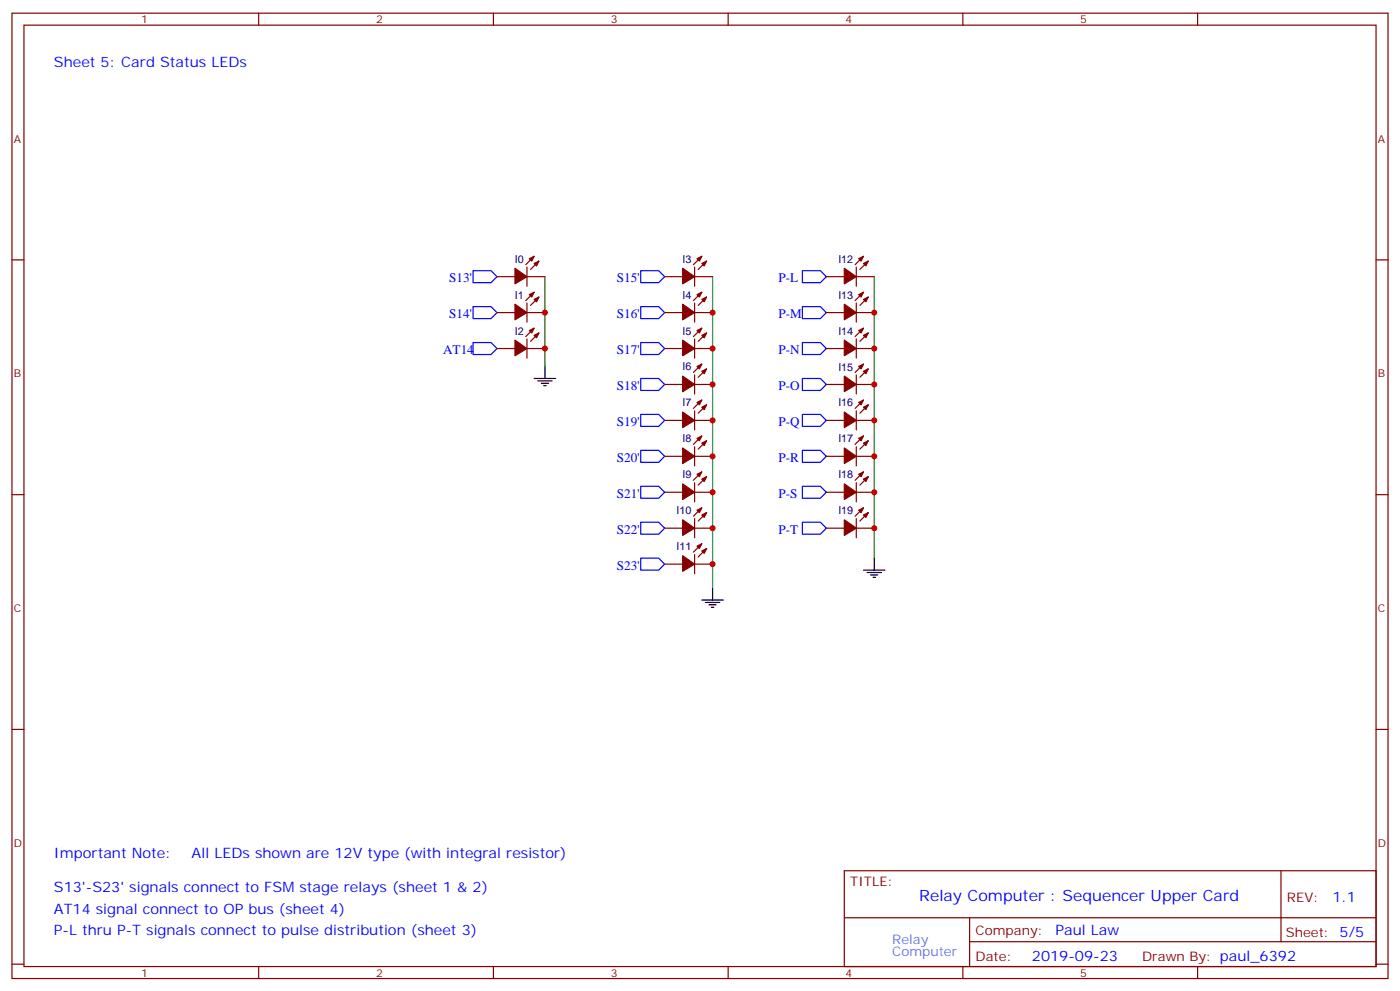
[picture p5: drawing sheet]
<svg xmlns="http://www.w3.org/2000/svg" width="412mm" height="292mm" viewBox="0 0 412 292" stroke-linecap="round" stroke-linejoin="round" font-family="sans-serif">
<g fill="none" stroke="#870000" stroke-width=".35">
<path d="M3.5 3.9h405.4v284.3h-405.4zM7.1 7.4h398.2v277.3h-398.2zM76.2 3.9v3.5M145.3 3.9v3.5M214.5 3.9v3.5M283.6 3.9v3.5M352.8 3.9v3.5M3.5 76.6h3.6M155.2 78.7v5.6M157.3 75.5l-2.4 2.5M158.7 76.9l-2.4 2.5M204.6 78.7v5.6"/>
<path d="M206.7 75.5l-2.4 2.5M208.1 76.9l-2.4 2.5M252.2 78.7v5.6M254.4 75.5l-2.5 2.5M255.8 76.9l-2.5 2.5M405.3 76.6h3.6M146.4 81.5h5.3M146.4 92.1h5.3M155.2 81.5h5.3M155.2 89.3v5.6M155.2 99.8v5.7M155.2 92.1h5.3"/>
<path d="M157.3 86.1l-2.4 2.4M157.3 96.7l-2.4 2.4M158.7 87.5l-2.4 2.5M158.7 98.1l-2.4 2.4M195.8 81.5h5.3M195.8 92.1h5.3M204.6 81.5h5.3M204.6 92.1h5.3M204.6 89.3v5.6M204.6 99.8v5.7M206.7 86.1l-2.4 2.4M206.7 96.7l-2.4 2.4"/>
<path d="M208.1 87.5l-2.4 2.5M208.1 98.1l-2.4 2.4M243.4 81.5h5.3M243.4 92.1h5.3M252.2 81.5h5.3M252.2 92.1h5.3M252.2 89.3v5.6M252.2 99.8v5.7M254.4 86.1l-2.5 2.4M254.4 96.7l-2.5 2.4M255.8 87.5l-2.5 2.5M255.8 98.1l-2.5 2.4"/>
<path d="M146.4 102.7h5.3M155.2 102.7h5.3M195.8 102.7h5.3M195.8 113.2h5.3M204.6 102.7h5.3M204.6 110.4v5.7M204.6 113.2h5.3M206.7 107.2l-2.4 2.5M206.7 117.8l-2.4 2.5M208.1 108.7l-2.4 2.4M208.1 119.2l-2.4 2.5M243.4 102.7h5.3"/>
<path d="M243.4 113.2h5.3M252.2 102.7h5.3M252.2 113.2h5.3M252.2 110.4v5.7M254.4 107.2l-2.5 2.5M254.4 117.8l-2.5 2.5M255.8 108.7l-2.5 2.4M255.8 119.2l-2.5 2.5M195.8 123.8h5.3M195.8 134.4h5.3M204.6 121v5.6M204.6 131.6v5.6"/>
<path d="M204.6 123.8h5.3M204.6 134.4h5.3M206.7 128.4l-2.4 2.5M206.7 139l-2.4 2.5M208.1 129.8l-2.4 2.5M243.4 123.8h5.3M243.4 134.4h5.3M252.2 123.8h5.3M252.2 134.4h5.3M252.2 121v5.6M252.2 131.6v5.6M254.4 128.4l-2.5 2.5"/>
<path d="M254.4 139l-2.5 2.5M255.8 129.8l-2.5 2.5M3.5 145.7h3.6M195.8 145h5.3M195.8 155.6h5.3M204.6 142.2v5.6M204.6 152.8v5.6M204.6 145h5.3M204.6 155.6h5.3M206.7 149.6l-2.4 2.4M208.1 140.4l-2.4 2.5M208.1 151l-2.4 2.5"/>
<path d="M243.4 145h5.3M243.4 155.6h5.3M252.2 145h5.3M252.2 155.6h5.3M252.2 142.2v5.6M252.2 152.8v5.6M254.4 149.6l-2.5 2.4M255.8 140.4l-2.5 2.5M255.8 151l-2.5 2.5M405.3 145.7h3.6M195.8 166.2h5.3M204.6 163.3v5.7"/>
<path d="M204.6 166.2h5.3M206.7 160.2l-2.4 2.4M208.1 161.6l-2.4 2.4M3.5 214.8h3.6M405.3 214.8h3.6M248.7 256.5h156.6v28.2h-156.6zM377.3 256.5v20.9M248.7 270.3h156.5M285.6 277.4h119.6M285.6 270.3v14.1M3.5 284h3.6M76.2 284.7v3.5"/>
<path d="M145.3 284.7v3.5M214.5 284.7v3.5M283.6 284.7v3.5M352.8 284.7v3.5M405.3 284h3.6"/>
</g>
<g fill="none" stroke="#000" stroke-width=".35">
<path d="M157.3 111.5h6.4M158.4 112.2h4.2M159.5 112.9h2.1M160.2 113.6h.7M160.5 108v3.5M206.7 176.7h6.4M207.8 177.4h4.2M208.8 178.2h2.2M209.5 178.9h.8M209.9 173.2v3.5M254.4 167.9h6.3M255.4 168.6h4.2"/>
<path d="M256.5 169.3h2.1M257.2 170h.7M257.5 164.4v3.5"/>
</g>
<g fill="none" stroke="#00f" stroke-width=".35">
<path d="M139.3 79.7h5.3l1.8 1.8-1.8 1.8h-5.3zM188.7 79.7h5.3l1.8 1.8-1.8 1.8h-5.3zM236.4 79.7h5.3l1.7 1.8-1.7 1.8h-5.3zM139.3 90.3h5.3l1.8 1.8-1.8 1.7h-5.3zM188.7 90.3h5.3l1.8 1.8-1.8 1.7h-5.3zM236.4 90.3h5.3l1.7 1.8-1.7 1.7h-5.3zM139.3 100.9h5.3l1.8 1.8-1.8 1.7h-5.3zM188.7 100.9h5.3l1.8 1.8-1.8 1.7h-5.3zM188.7 111.5h5.3l1.8 1.7-1.8 1.8h-5.3zM236.4 100.9h5.3l1.7 1.8-1.7 1.7h-5.3zM236.4 111.5h5.3l1.7 1.7-1.7 1.8h-5.3zM188.7 122.1h5.3l1.8 1.7-1.8 1.8h-5.3z"/>
<path d="M188.7 132.6h5.3l1.8 1.8-1.8 1.8h-5.3zM236.4 122.1h5.3l1.7 1.7-1.7 1.8h-5.3zM236.4 132.6h5.3l1.7 1.8-1.7 1.8h-5.3zM188.7 143.2h5.3l1.8 1.8-1.8 1.8h-5.3zM188.7 153.8h5.3l1.8 1.8-1.8 1.7h-5.3zM236.4 143.2h5.3l1.7 1.8-1.7 1.8h-5.3zM236.4 153.8h5.3l1.7 1.8-1.7 1.7h-5.3zM188.7 164.4h5.3l1.8 1.8-1.8 1.7h-5.3z"/>
</g>
<path d="M160.5 81.5v26.5M209.9 81.5v91.7M257.5 81.5v82.9" fill="none" stroke="#008700" stroke-width=".35"/>
<g fill="#870000" stroke="#870000" stroke-width=".35">
<path d="M157.3 77.6l1.4-.7-.7 1.4z"/>
<path d="M155.9 76.2l1.4-.7-.7 1.4z"/>
<path d="M151.7 79l3.5 2.5-3.5 2.1z"/>
<path d="M157.3 88.2l1.4-.7-.7 1.4z"/>
<path d="M155.9 86.8l1.4-.7-.7 1.4z"/>
<path d="M151.7 89.6l3.5 2.5-3.5 2.1z"/>
<path d="M157.3 98.8l1.4-.7-.7 1.4z"/>
<path d="M155.9 97.4l1.4-.7-.7 1.4z"/>
<path d="M151.7 100.2l3.5 2.5-3.5 2.1z"/>
<path d="M206.7 77.6l1.4-.7-.7 1.4z"/>
<path d="M205.3 76.2l1.4-.7-.7 1.4z"/>
<path d="M201.1 79l3.5 2.5-3.5 2.1z"/>
<path d="M206.7 88.2l1.4-.7-.7 1.4z"/>
<path d="M205.3 86.8l1.4-.7-.7 1.4z"/>
<path d="M201.1 89.6l3.5 2.5-3.5 2.1z"/>
<path d="M206.7 98.8l1.4-.7-.7 1.4z"/>
<path d="M205.3 97.4l1.4-.7-.7 1.4z"/>
<path d="M201.1 100.2l3.5 2.5-3.5 2.1z"/>
<path d="M206.7 109.4l1.4-.7-.7 1.4z"/>
<path d="M205.3 108l1.4-.8-.7 1.5z"/>
<path d="M201.1 110.8l3.5 2.4-3.5 2.2z"/>
<path d="M206.7 119.9l1.4-.7-.7 1.5z"/>
<path d="M205.3 118.5l1.4-.7-.7 1.4z"/>
<path d="M201.1 121.4l3.5 2.4-3.5 2.1z"/>
<path d="M206.7 130.5l1.4-.7-.7 1.4z"/>
<path d="M205.3 129.1l1.4-.7-.7 1.4z"/>
<path d="M201.1 131.9l3.5 2.5-3.5 2.1z"/>
<path d="M206.7 141.1l1.4-.7-.7 1.4z"/>
<path d="M205.3 139.7l1.4-.7-.7 1.4z"/>
<path d="M201.1 142.5l3.5 2.5-3.5 2.1z"/>
<path d="M206.7 151.7l1.4-.7-.7 1.4z"/>
<path d="M205.3 150.3l1.4-.7-.7 1.4z"/>
<path d="M201.1 153.1l3.5 2.5-3.5 2.1z"/>
<path d="M206.7 162.3l1.4-.7-.7 1.4z"/>
<path d="M205.3 160.9l1.4-.7-.7 1.4z"/>
<path d="M201.1 163.7l3.5 2.5-3.5 2.1z"/>
<path d="M254.4 77.6l1.4-.7-.7 1.4z"/>
<path d="M252.9 76.2l1.5-.7-.8 1.4z"/>
<path d="M248.7 79l3.5 2.5-3.5 2.1z"/>
<path d="M254.4 88.2l1.4-.7-.7 1.4z"/>
<path d="M252.9 86.8l1.5-.7-.8 1.4z"/>
<path d="M248.7 89.6l3.5 2.5-3.5 2.1z"/>
<path d="M254.4 98.8l1.4-.7-.7 1.4z"/>
<path d="M252.9 97.4l1.5-.7-.8 1.4z"/>
<path d="M248.7 100.2l3.5 2.5-3.5 2.1z"/>
<path d="M254.4 109.4l1.4-.7-.7 1.4z"/>
<path d="M252.9 108l1.5-.8-.8 1.5z"/>
<path d="M248.7 110.8l3.5 2.4-3.5 2.2z"/>
<path d="M254.4 119.9l1.4-.7-.7 1.5z"/>
<path d="M252.9 118.5l1.5-.7-.8 1.4z"/>
<path d="M248.7 121.4l3.5 2.4-3.5 2.1z"/>
<path d="M254.4 130.5l1.4-.7-.7 1.4z"/>
<path d="M252.9 129.1l1.5-.7-.8 1.4z"/>
<path d="M248.7 131.9l3.5 2.5-3.5 2.1z"/>
<path d="M254.4 141.1l1.4-.7-.7 1.4z"/>
<path d="M252.9 139.7l1.5-.7-.8 1.4z"/>
<path d="M248.7 142.5l3.5 2.5-3.5 2.1z"/>
<path d="M254.4 151.7l1.4-.7-.7 1.4z"/>
<path d="M252.9 150.3l1.5-.7-.8 1.4z"/>
<path d="M248.7 153.1l3.5 2.5-3.5 2.1z"/>
</g>
<g fill="#c00">
<circle cx="257.5" cy="92.1" r=".88"/>
<circle cx="257.5" cy="102.7" r=".88"/>
<circle cx="257.5" cy="113.2" r=".88"/>
<circle cx="257.5" cy="123.8" r=".88"/>
<circle cx="257.5" cy="134.4" r=".88"/>
<circle cx="257.5" cy="145" r=".88"/>
<circle cx="257.5" cy="155.6" r=".88"/>
<circle cx="160.5" cy="92.1" r=".88"/>
<circle cx="160.5" cy="102.7" r=".88"/>
<circle cx="209.9" cy="166.2" r=".88"/>
<circle cx="209.9" cy="155.6" r=".88"/>
<circle cx="209.9" cy="145" r=".88"/>
<circle cx="209.9" cy="134.4" r=".88"/>
<circle cx="209.9" cy="123.8" r=".88"/>
<circle cx="209.9" cy="113.2" r=".88"/>
<circle cx="209.9" cy="102.7" r=".88"/>
<circle cx="209.9" cy="92.1" r=".88"/>
</g>
<text font-size="4.6" fill="#00f" x="270.8" y="265.5">Relay Computer : Sequencer Upper Card</text>
<g font-size="4.2" fill="#00f">
<text x="15.9" y="19.8">Sheet 5: Card Status LEDs</text>
<text x="15.9" y="252.6">Important Note:</text>
<text x="56.4" y="252.6">All LEDs shown are 12V type (with integral resistor)</text>
<text x="15.9" y="262.8">S13'-S23' signals connect to FSM stage relays (sheet 1 &amp; 2)</text>
<text x="15.9" y="269.2">AT14 signal connect to OP bus (sheet 4)</text>
<text x="392.5" y="265.7">1.1</text>
<text x="15.9" y="275.3">P-L thru P-T signals connect to pulse distribution (sheet 3)</text>
<text x="310.9" y="275.3">Paul Law</text>
<text x="304" y="283.1">2019-09-23</text>
</g>
<g font-size="3.9" fill="#00f">
<text x="132.3" y="83.1">S13'</text>
<text x="181.7" y="83.1">S15'</text>
<text x="229.3" y="83.1">P-L</text>
<text x="132.3" y="93.7">S14'</text>
<text x="181.7" y="93.7">S16'</text>
<text x="229.3" y="93.7">P-M</text>
<text x="130.5" y="104.2">AT14</text>
<text x="181.7" y="104.2">S17'</text>
<text x="229.3" y="104.3">P-N</text>
<text x="181.7" y="114.8">S18'</text>
<text x="229.3" y="114.9">P-O</text>
<text x="181.7" y="125.4">S19'</text>
<text x="229.3" y="125.4">P-Q</text>
<text x="181.7" y="136">S20'</text>
<text x="229.3" y="136">P-R</text>
<text x="181.7" y="146.6">S21'</text>
<text x="229.3" y="146.6">P-S</text>
<text x="181.7" y="157.2">S22'</text>
<text x="229.3" y="157.2">P-T</text>
<text x="181.7" y="167.7">S23'</text>
</g>
<g font-size="3.9" fill="#800">
<text x="250.5" y="261.1">TITLE:</text>
<text x="379.1" y="265.7">REV:</text>
<text x="287.4" y="275.3">Company:</text>
<text x="378.7" y="275.9">Sheet: 5/5</text>
<text x="287.4" y="282.9">Date:</text>
<text x="336.4" y="283">Drawn By: paul_6392</text>
</g>
<g font-size="3.9" fill="#39c">
<text x="262.8" y="278">Relay</text>
<text x="262.8" y="281.5">Computer</text>
</g>
<g font-size="3.2" fill="#800">
<text x="41.6" y="6.9">1</text>
<text x="110.8" y="6.9">2</text>
<text x="179.9" y="6.9">3</text>
<text x="249.1" y="6.9">4</text>
<text x="318.2" y="6.9">5</text>
<text x="4.1" y="42">A</text>
<text x="405.9" y="42">A</text>
<text x="4.1" y="111.1">B</text>
<text x="405.9" y="111.1">B</text>
<text x="4.1" y="180.3">C</text>
<text x="405.9" y="180.3">C</text>
<text x="4.1" y="249.4">D</text>
<text x="405.9" y="249.4">D</text>
<text x="41.6" y="287.7">1</text>
<text x="110.8" y="287.7">2</text>
<text x="179.9" y="287.7">3</text>
<text x="249.1" y="287.7">4</text>
<text x="318.2" y="287.7">5</text>
</g>
<g font-size="3.2" fill="#000080">
<text x="151.7" y="77.4">I0</text>
<text x="201.1" y="77.4">I3</text>
<text x="246.9" y="77.4">I12</text>
<text x="151.7" y="88">I1</text>
<text x="201.1" y="88">I4</text>
<text x="246.9" y="88">I13</text>
<text x="151.7" y="98.5">I2</text>
<text x="201.1" y="98.5">I5</text>
<text x="246.9" y="98.6">I14</text>
<text x="201.1" y="109.1">I6</text>
<text x="246.9" y="109.2">I15</text>
<text x="201.1" y="119.7">I7</text>
<text x="246.9" y="119.7">I16</text>
<text x="201.1" y="130.3">I8</text>
<text x="246.9" y="130.3">I17</text>
<text x="201.1" y="140.9">I9</text>
<text x="246.9" y="140.9">I18</text>
<text x="199.3" y="151.5">I10</text>
<text x="246.9" y="151.5">I19</text>
<text x="199.3" y="162.1">I11</text>
</g>
</svg>
